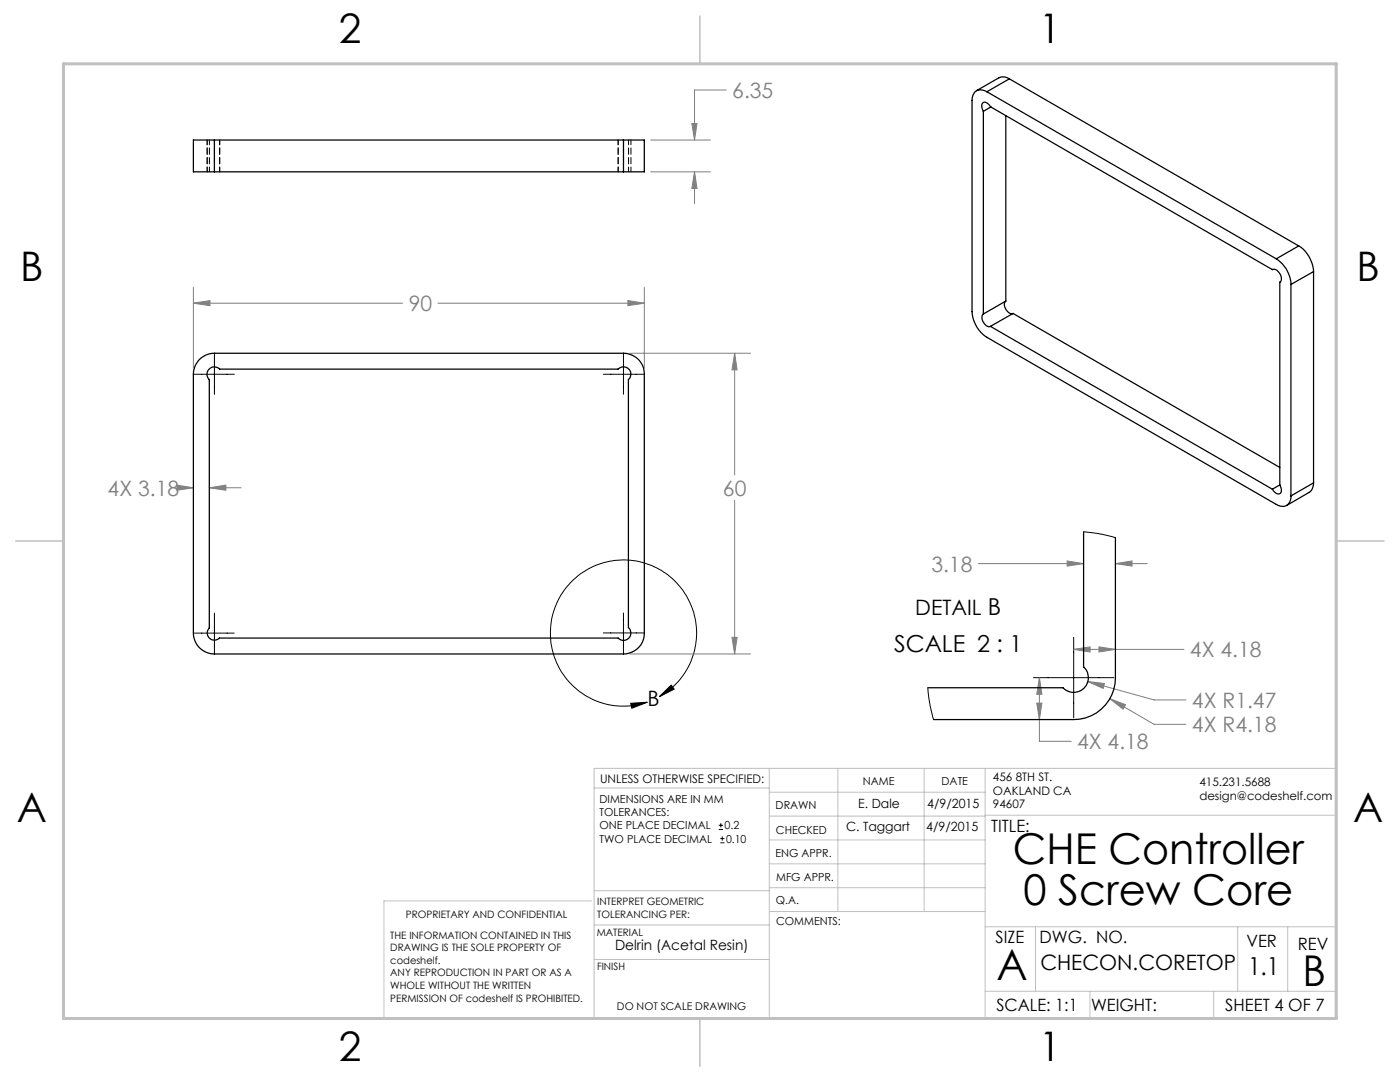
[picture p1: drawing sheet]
<svg xmlns="http://www.w3.org/2000/svg" width="279mm" height="216mm" viewBox="0 0 279 216" stroke-linecap="round" stroke-linejoin="round" font-family="sans-serif">
<g fill="none" stroke="#000" stroke-width=".2">
<path d="M38.8 74.7h8M42.8 70.7v8M120.4 74.7h8M124.4 70.7v8M38.8 126.3h7.9M42.8 122.3v8M120.4 126.3h8M124.4 122.3v8M131.6 139a14.6 14.6 0 0 0 1.4-24.5 14.6 14.6 0 0 0-22.9 8.9 14.6 14.6 0 0 0 17.5 17.1l1.6-.4M131.6 139l2.3-2.3 .6 .8zM206.2 135.2h16.1M214.3 127.2v16"/>
<path d="M125.9 140.3l3.3-.2-3.1 1.2zM143.4 165.5h.9M143.4 164.7h.9M143.8 168.2h.8M143.8 167.3h.8M143.9 164.3v.8M144.1 166.9v.8"/>
</g>
<g fill="none" stroke="#808080" stroke-width=".2">
<path d="M145 18h-6.4v9.9M129.9 27.9h11.9M129.9 34.3h11.9M138.1 24.7h1l-.5 3.2zM138.6 34.3l.5 3.3h-1zM138.6 34.3v6.3M38.6 57.3v16.1M125.3 60l3.3 .5-3.3 .5zM128.6 57.3v16.1M38.6 60.5l3.3-.5v1zM38.6 60.5h41.8M87.4 60.5h41.2"/>
<path d="M125.7 70.5h24.1M146.6 70.5l.5 3.3h-1zM146.6 70.5v24.3M35.3 96.8l3.3 .5-3.3 .5zM36.9 97.3h1.7M41.8 97.3l3.3-.5v1zM41.8 97.3h6.3M146.6 99.8v30.7M195.2 112.5h21.1M213 111.9l3.3 .6-3.3 .5zM222.6 112.5l3.3-.6v1.1zM222.6 112.5h6.4"/>
<path d="M125.7 130.5h24.1M146.1 127.2h1l-.5 3.3zM207.4 135.2l.5 3.3h-1zM207.4 135.2v12.7h6.4M214.3 129.6l3.3-.5v1zM214.3 129.6h22M217.1 136l3.3 .4-.2 1zM217.1 136l13.2 3.7h6.4M219.3 129.1l3.3 .5-3.3 .5zM221.5 139.4l3.1 1.2-.5 .9zM221.5 139.4l8.8 5.1h6.4M206.9 140.3h1l-.5 3.3z"/>
</g>
<g fill="none" stroke="#c0c0c0" stroke-width=".2">
<path d="M118.6 157.2h34.9M153.5 153.3v49.9M153.5 158.1h43.1M167.2 153.3v28.6M184.4 153.3v28.6M196.6 153.3v49.9M118 179.8h-41.4v23.2M118.6 177.7h35M153.5 167.6h43.1M153.5 162.8h43.1M153.5 172.4h43.1M153.5 177.1h43.1"/>
<path d="M196.6 162.7h70.1M118.6 191.5h34.9M118.6 184.6h35M153.6 181.9h43M196.6 197.8h70.1M196.6 184.9h70.1M206.7 184.9v12.9M217.5 197.8v5.4M242.2 197.8v5.4M247 184.9v12.9M257 184.9v12.9M26.7 203.2h240v-49.9h-148.1v49.9"/>
</g>
<path d="M139.7 3.2v9.5M3.1 107.9h9.6M266.7 107.9h9.5M139.7 203.2v9.6" fill="none" stroke="#c0c0c0" stroke-width=".3"/>
<path d="M12.7 12.7h254v190.5h-254z" fill="none" stroke="#c0c0c0" stroke-width=".6"/>
<path d="M131.6 139l2.3-2.3 .6 .8zM125.9 140.3l3.3-.2-3.1 1.2z" fill="#000"/>
<path d="M38.6 60.5l3.3-.5v1zM125.3 60l3.3 .5-3.3 .5zM146.6 70.5l.5 3.3h-1zM146.1 127.2h1l-.5 3.3zM41.8 97.3l3.3-.5v1zM35.3 96.8l3.3 .5-3.3 .5zM138.1 24.7h1l-.5 3.2zM138.6 34.3l.5 3.3h-1zM217.1 136l3.1 1.4 .2-1zM221.5 139.4l2.6 2.1 .5-.9zM222.6 112.5l3.3-.6v1.1zM213 111.9l3.3 .6-3.3 .5zM214.3 129.6l3.3-.5v1zM219.3 129.1l3.3 .5-3.3 .5zM207.4 135.2l.5 3.3h-1zM206.9 140.3h1l-.5 3.3z" fill="#808080"/>
<g fill="none" stroke="#000" stroke-width=".25">
<path d="M197 18.3a1.81 1.81 0 0 0-2.1-.2 1.81 1.81 0 0 0-.9 1.9v42.2a6.7 6.7 0 0 0 3 5.1l57.7 33.3a1.78 1.78 0 0 0 2.1 .3 1.78 1.78 0 0 0 .8-1.9M197 18.3l57.7 33.3M201.4 15.7a2.14 2.14 0 0 0-2-.2l-4.5 2.6M201.4 15.7l-4.4 2.6M201.4 15.7l57.8 33.4M42.8 27.9h-4.2v6.4h4.2M42.8 34.3h81.6M42.8 27.9v6.4M42.8 27.9h81.6M124.4 27.9h4.2v6.4h-4.2M124.4 27.9v6.4M196.3 22.2v40.5"/>
<path d="M197.7 21.3a1.16 1.16 0 0 0-1.6-.7l-.2 .7 .4 .9M197.7 21.3l56.2 32.5M197.7 21.3l-1.4 .9M200.7 23.1v37M253.9 53.8a1.73 1.73 0 0 1 1.8 2l-.3 .5M254 53.8h-.1M254.7 51.6a6.3 6.3 0 0 1 2.9 5.2M255.4 56.3v40.5M255.4 56.3h.1M257.6 56.8v42.2M259.2 49.1a6.5 6.5 0 0 1 2.9 5.1M259.2 49.1l-4.5 2.5"/>
<path d="M262.1 54.2l-4.5 2.6M262.1 54.2v42.1M40 71.5a4.2 4.2 0 0 1 2.8-1h81.6a4.1 4.1 0 0 1 4.2 4.2v51.6a4.1 4.1 0 0 1-4.2 4.2h-81.6a4.2 4.2 0 0 1-4.2-4.2v-51.6a4.2 4.2 0 0 1 1.4-3.2zM41.7 73.7a1.43 1.43 0 0 1 2.2 0h79.4a1.47 1.47 0 0 1 2.2-.1 1.47 1.47 0 0 1-.1 2.1v49.5a1.46 1.46 0 0 1 .1 2.2 1.46 1.46 0 0 1-2.1-.1h-79.6a1.42 1.42 0 0 1-2 0 1.42 1.42 0 0 1 0-2v-49.5l-.2-.3a1.43 1.43 0 0 1 .1-1.8zM196.3 62.7a1.73 1.73 0 0 0 1.2 2.5l.2-.1M197.7 65.1l56.2 32.5M200.7 60.1a1.69 1.69 0 0 0 1.1 2.5l.4-.1M200.7 60.1l-4.4 2.6M202.2 62.5l-4.5 2.6M202.2 62.5l53.2 30.8M255.4 96.8a1.13 1.13 0 0 1-.2 1.8l-.6-.2-.7-.8M255.4 96.8l-1.5 .8"/>
<path d="M262.1 96.3v.5a1.88 1.88 0 0 1-.8 1.4l-4.5 2.7M262.1 96.3l-4.5 2.7M216.3 106.1v27a2.93 2.93 0 0 1 .1 4.2 2.93 2.93 0 0 1-4.3-.1h-26.9M222.6 107.3v27.9a8.3 8.3 0 0 1-8.3 8.4h-28"/>
</g>
<path d="M41.3 27.9v6.4M41.4 27.9v6.4M41.8 34.3v-6.4M42.8 34.3v-6.4M43.8 34.3v-6.4M43.9 27.9v6.4M123.4 34.3v-6.4M123.4 27.9v6.4M124.4 34.3v-6.4M125.4 27.9v6.4M125.9 34.3v-6.4" fill="none" stroke="#000" stroke-width=".2" stroke-dasharray="1.3 .6" stroke-dashoffset=".3"/>
<path d="M216.3 106.1l3.5 .5 2.8 .7M185.2 137.2l.4 3.5 .7 2.9" fill="none" stroke="#000" stroke-width=".2"/>
<g font-size="8.5">
<text x="202.1" y="172.4">CHE Controller</text>
<text x="204.3" y="180.5">0 Screw Core</text>
<text x="198.9" y="195.5">A</text>
<text x="259.9" y="196.7">B</text>
</g>
<g font-size="8.1">
<text x="67.6" y="8.5">2</text>
<text x="207.3" y="8.5">1</text>
<text x="4" y="56.2">B</text>
<text x="270.7" y="56.2">B</text>
<text x="3.3" y="164.1">A</text>
<text x="270" y="164.1">A</text>
<text x="67.6" y="211.7">2</text>
<text x="207.3" y="211.7">1</text>
</g>
<text font-size="4.9" x="249.1" y="194.6">1.1</text>
<text font-size="4.7" x="178.4" y="130">SCALE 2 : 1</text>
<g font-size="4.2" fill="#808080">
<text x="146.1" y="19.5">6.35</text>
<text x="81.6" y="62.1">90</text>
<text x="21.5" y="98.9">4X 3.18</text>
<text x="144.3" y="98.9">60</text>
<text x="185.9" y="114">3.18</text>
<text x="237.5" y="131.2">4X 4.18</text>
<text x="237.9" y="141.3">4X R1.47</text>
<text x="215" y="149.5">4X 4.18</text>
<text x="237.9" y="146.1">4X R4.18</text>
</g>
<g font-size="4.2">
<text x="182.7" y="122.6">DETAIL B</text>
<text x="129.2" y="140.8">B</text>
<text x="207.6" y="193.5">CHECON.CORETOP</text>
</g>
<g font-size="3.4">
<text x="197.8" y="166">TITLE:</text>
<text x="198.7" y="188.1">SIZE</text>
<text x="207.5" y="188.1">DWG. NO.</text>
<text x="248.8" y="189">VER</text>
<text x="259" y="189.5">REV</text>
<text x="198.8" y="201.7">SCALE: 1:1</text>
<text x="217.7" y="201.8">WEIGHT:</text>
<text x="244.5" y="201.7">SHEET 4 OF 7</text>
</g>
<text font-size="2.8" x="122.7" y="189.6">Delrin (Acetal Resin)</text>
<g font-size="2.5">
<text x="171.3" y="161.3">E. Dale</text>
<text x="185.1" y="161.3">4/9/2015</text>
<text x="168.9" y="165.7">C. Taggart</text>
<text x="184.9" y="165.7">4/9/2015</text>
</g>
<text font-size="2.4" x="119.8" y="156.2">UNLESS OTHERWISE SPECIFIED:</text>
<g font-size="2.3">
<text x="198.2" y="155.8">456 8TH ST.</text>
<text x="198.2" y="158.6">OAKLAND CA</text>
<text x="198.2" y="161.3">94607</text>
<text x="239.4" y="156.9">415.231.5688</text>
<text x="239.4" y="159.7">design@codeshelf.com</text>
</g>
<g font-size="2.2">
<text x="119.7" y="160.2">DIMENSIONS ARE IN MM</text>
<text x="154.8" y="161.4">DRAWN</text>
<text x="172.2" y="156.7">NAME</text>
<text x="187.9" y="156.7">DATE</text>
<text x="119.7" y="162.8">TOLERANCES:</text>
<text x="119.7" y="165.5">ONE PLACE DECIMAL</text>
<text x="144.6" y="165.5">0.2</text>
<text x="154.9" y="166.3">CHECKED</text>
<text x="119.7" y="168.1">TWO PLACE DECIMAL</text>
<text x="144.9" y="168.1">0.10</text>
<text x="154.8" y="171">ENG APPR.</text>
<text x="154.9" y="175.7">MFG APPR.</text>
<text x="154.9" y="180.4">Q.A.</text>
<text x="154.9" y="184.6">COMMENTS:</text>
</g>
<text font-size="2.1" x="123.1" y="201.6">DO NOT SCALE DRAWING</text>
<g font-size="2">
<text x="81" y="183.1">PROPRIETARY AND CONFIDENTIAL</text>
<text x="119.2" y="180.6">INTERPRET GEOMETRIC</text>
<text x="119.2" y="183.1">TOLERANCING PER:</text>
<text x="77.9" y="187.3">THE INFORMATION CONTAINED IN THIS</text>
<text x="77.9" y="189.8">DRAWING IS THE SOLE PROPERTY OF</text>
<text x="119.1" y="186.7">MATERIAL</text>
<text x="77.9" y="192.3">codeshelf.</text>
<text x="77.9" y="194.8">ANY REPRODUCTION IN PART OR AS A</text>
<text x="77.9" y="197.4">WHOLE WITHOUT THE WRITTEN</text>
<text x="119.1" y="193.5">FINISH</text>
<text x="77.9" y="199.9">PERMISSION OF codeshelf IS PROHIBITED.</text>
</g>
</svg>
